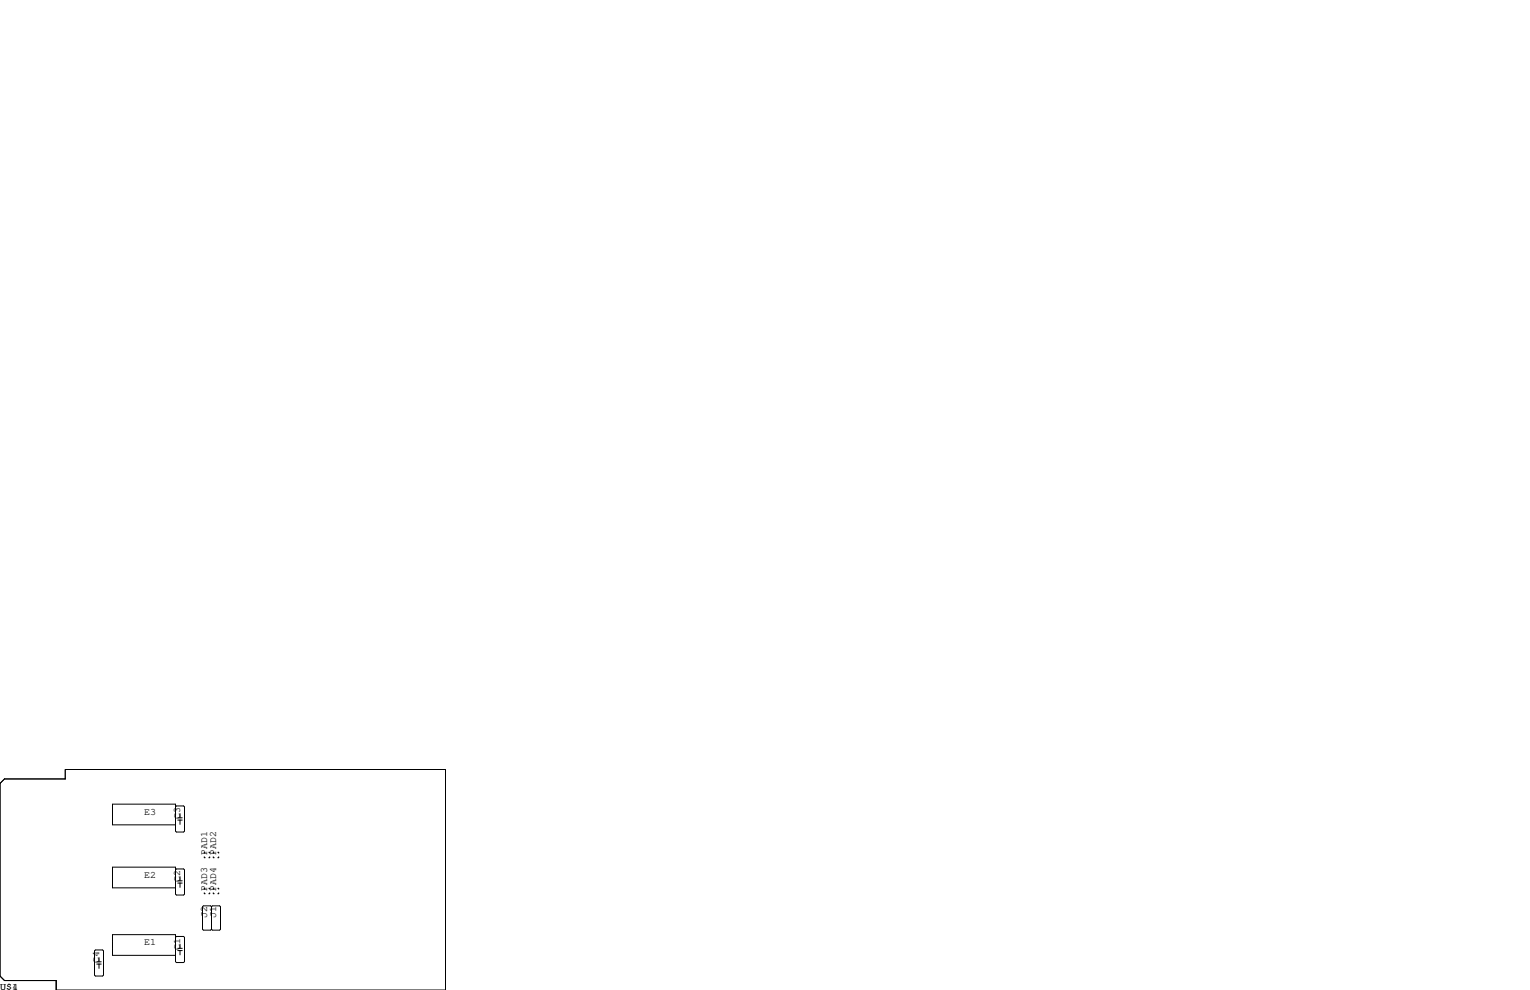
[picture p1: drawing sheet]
<svg xmlns="http://www.w3.org/2000/svg" width="432mm" height="279mm" viewBox="0 0 432 279" stroke-linecap="round" stroke-linejoin="round" font-family="sans-serif">
<g fill="none" stroke="#000" stroke-width=".28">
<path d="M0 221.1l1.3-1.3h17.1v-2.6h107.3v62.2h-109.8v-2.7h-14.6l-1.3-1.2zM49.5 227.7l.3-.2h2l.3 .2v6.9l-.3 .2h-2l-.3-.2v-7.7h-17.7v5.9h17.7M50.2 231.4h1.2M50.2 230.8h1.2M50.8 229.6v1.2M50.8 231.4v1.3M49.5 245.5l.3-.3h2l.3 .3v6.8l-.3 .3h-2l-.3-.3v-7.6h-17.7v5.9h17.7M50.2 249.2h1.2M50.2 248.6h1.2M50.8 247.4v1.2M50.8 249.2v1.2M57.7 241.8v.3h.2"/>
<path d="M57.7 252v.2h.2M57.9 240.5h-.2v.3M57.9 250.7h-.2v.3M58.9 240.5h.3v.3M58.9 250.7h.3v.3M59.2 241.8v.3h-.3M59.2 252v.2h-.3M59.7 255.9l.2-.2h2.1l.2 .2v6.4l-.2 .2h-2.1l-.2-.2M59.7 255.9l-.3-.2h-2l-.2 .2v6.4l.2 .2h2l.3-.2M59.7 255.9v6.4M60.2 241.8v.3h.3M60.2 252v.2h.3"/>
<path d="M60.5 240.5h-.3v.3M60.5 250.7h-.3v.3M61.5 240.5h.2v.3M61.5 250.7h.2v.3M61.7 241.8v.3h-.2M61.7 252v.2h-.2M26.9 268.1h2.1l.2 .3v6.8l-.2 .3h-2.1l-.2-.3v-6.8zM27.3 272.1h1.3M27.3 271.4h1.3M27.9 270.3v1.1M27.9 272.1v1.2M49.5 264.5l.3-.2h2l.3 .2v6.9l-.3 .3h-2l-.3-.3v-7.6h-17.7v5.8h17.7"/>
<path d="M50.2 268.3h1.2M50.2 267.6h1.2M50.8 266.4v1.2M50.8 268.3v1.2"/>
</g>
<g font-size="2.8">
<text x="40.6" y="229.9">E3</text>
<text x="50.8" y="231.1" transform="rotate(-90 50.8 231.1)">C3</text>
<text x="58.4" y="241.3" transform="rotate(-90 58.4 241.3)">PAD1</text>
<text x="61" y="241.3" transform="rotate(-90 61 241.3)">PAD2</text>
<text x="40.6" y="247.6">E2</text>
<text x="50.8" y="248.9" transform="rotate(-90 50.8 248.9)">C2</text>
<text x="58.4" y="251.5" transform="rotate(-90 58.4 251.5)">PAD3</text>
<text x="61" y="251.5" transform="rotate(-90 61 251.5)">PAD4</text>
<text x="58.4" y="259.1" transform="rotate(-90 58.4 259.1)">J2</text>
<text x="61" y="259.1" transform="rotate(-90 61 259.1)">J1</text>
<text x="40.6" y="266.7">E1</text>
<text x="50.8" y="268" transform="rotate(-90 50.8 268)">C1</text>
<text x="27.9" y="271.8" transform="rotate(-90 27.9 271.8)">C4</text>
<text x="0" y="279.4">U$1</text>
<text x="3.4" y="279.4">4</text>
</g>
</svg>
